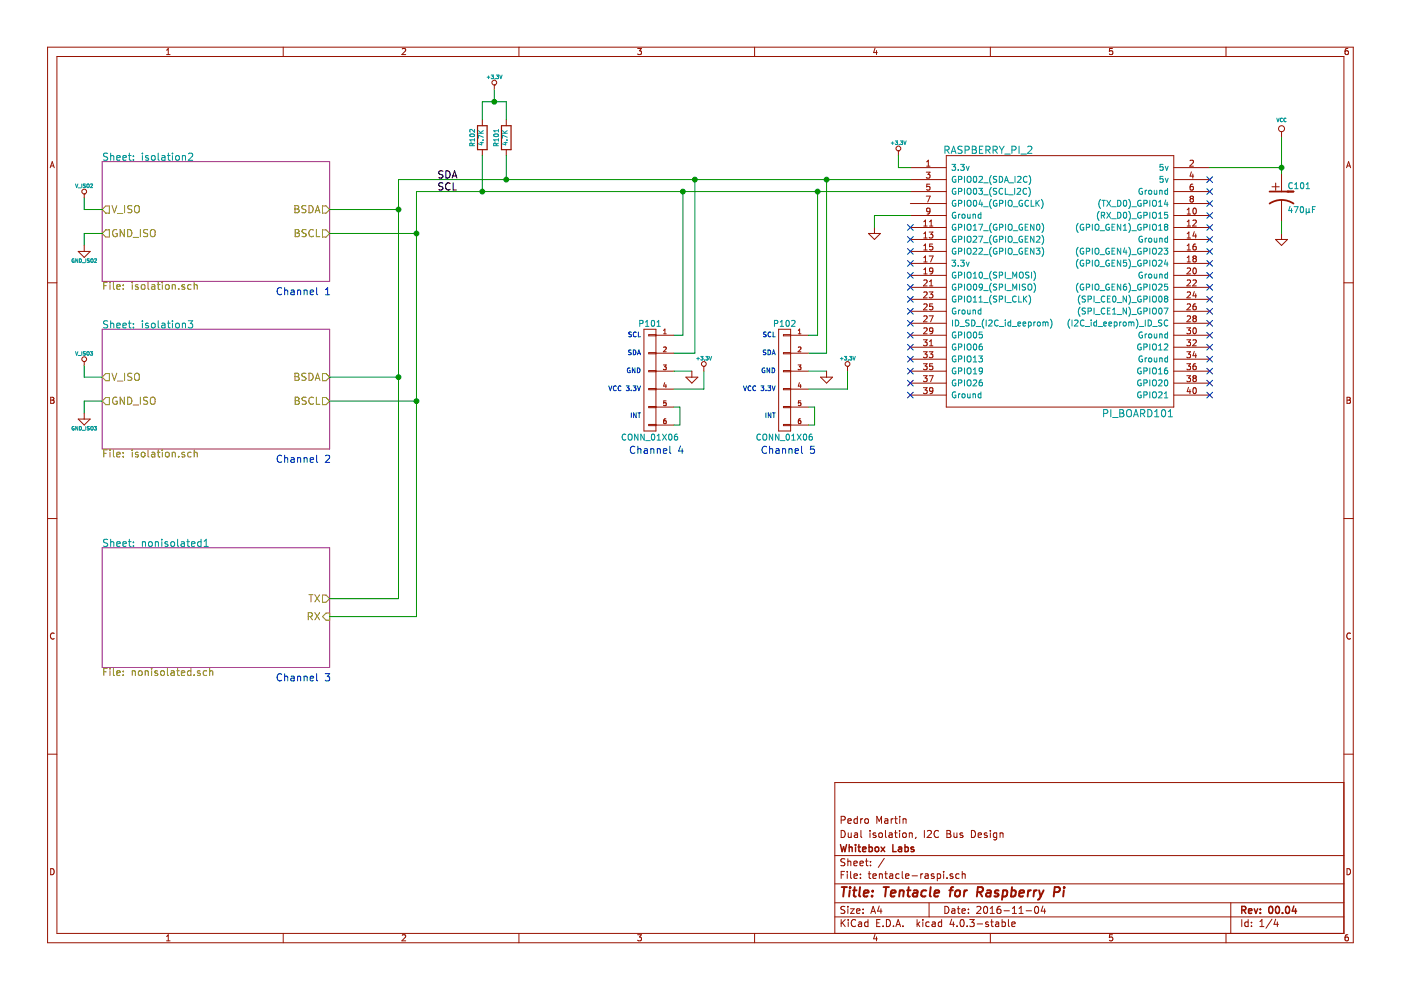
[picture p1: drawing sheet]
EESchema Schematic File Version 2
LIBS:tentacle-raspi
LIBS:tentacle-raspi-cache
EELAYER 26 0
EELAYER END
$Descr A4 11693 8268
encoding utf-8
Sheet 1 4
Title "Tentacle for Raspberry Pi"
Date "2016-11-04"
Rev "00.04"
Comp "Whitebox Labs"
Comment1 "Dual isolation, I2C Bus Design"
Comment2 "Pedro Martin"
Comment3 ""
Comment4 ""
$EndDescr
$Comp
L GND #PWR01
U 1 1
P 10700 1950
F 0 "#PWR01" H 10700 1950 30  0001 C CNN
F 1 "GND" H 10700 1880 30  0001 C CNN
F 2 "" H 10700 1950 60  0000 C CNN
F 3 "" H 10700 1950 60  0000 C CNN
	1    10700 1950
	1    0    0    -1  
$EndComp
$Comp
L R R102
U 1 1
P 4025 1150
F 0 "R102" V 4105 1150 40  0000 C CNN
F 1 "4.7K" V 4032 1151 40  0000 C CNN
F 2 "temp_terminal:WL-SM0805R" V 3955 1150 30  0001 C CNN
F 3 "~" H 4025 1150 30  0000 C CNN
	1    4025 1150
	-1   0    0    1   
$EndComp
$Comp
L R R101
U 1 1
P 4225 1150
F 0 "R101" V 4305 1150 40  0000 C CNN
F 1 "4.7K" V 4232 1151 40  0000 C CNN
F 2 "temp_terminal:WL-SM0805R" V 4155 1150 30  0001 C CNN
F 3 "~" H 4225 1150 30  0000 C CNN
	1    4225 1150
	-1   0    0    1   
$EndComp
$Comp
L VCC #PWR02
U 1 1
P 10700 1150
F 0 "#PWR02" H 10700 1250 30  0001 C CNN
F 1 "VCC" H 10700 1300 30  0000 C CNN
F 2 "" H 10700 1150 60  0000 C CNN
F 3 "" H 10700 1150 60  0000 C CNN
	1    10700 1150
	1    0    0    -1  
$EndComp
$Comp
L CP1 C101
U 1 1
P 10700 1650
F 0 "C101" H 10750 1750 50  0000 L CNN
F 1 "470µF" H 10750 1550 50  0000 L CNN
F 2 "temp_terminal:WL-CASE-X-2917" H 10700 1650 60  0001 C CNN
F 3 "~" H 10700 1650 60  0000 C CNN
	1    10700 1650
	1    0    0    -1  
$EndComp
$Comp
L GND #PWR03
U 1 1
P 7300 1900
F 0 "#PWR03" H 7300 1900 30  0001 C CNN
F 1 "GND" H 7300 1830 30  0001 C CNN
F 2 "" H 7300 1900 60  0000 C CNN
F 3 "" H 7300 1900 60  0000 C CNN
	1    7300 1900
	1    0    0    -1  
$EndComp
$Comp
L RASPBERRY_PI_2 PI_BOARD101
U 1 1
P 8850 2300
F 0 "PI_BOARD101" H 9500 1150 60  0000 C CNN
F 1 "RASPBERRY_PI_2" H 8250 3350 60  0000 C CNN
F 2 "temp_terminal:WL-40pin_snk" H 8300 2400 60  0001 C CNN
F 3 "" H 8300 2400 60  0000 C CNN
	1    8850 2300
	1    0    0    -1  
$EndComp
NoConn ~ 10100 1500
NoConn ~ 10100 1900
NoConn ~ 10100 2000
NoConn ~ 10100 2100
NoConn ~ 10100 2200
NoConn ~ 10100 2300
NoConn ~ 10100 2400
NoConn ~ 10100 2500
NoConn ~ 10100 2600
NoConn ~ 10100 2700
NoConn ~ 10100 2800
NoConn ~ 10100 2900
NoConn ~ 10100 3000
NoConn ~ 10100 3100
NoConn ~ 10100 3200
NoConn ~ 10100 3300
NoConn ~ 10100 1600
NoConn ~ 7600 1900
NoConn ~ 7600 2000
NoConn ~ 7600 2100
NoConn ~ 7600 2200
NoConn ~ 7600 2300
NoConn ~ 7600 2400
NoConn ~ 7600 2500
NoConn ~ 7600 2600
NoConn ~ 7600 2700
NoConn ~ 7600 2900
NoConn ~ 7600 3000
NoConn ~ 7600 3100
NoConn ~ 7600 3200
NoConn ~ 7600 3300
$Comp
L +3,3V #PWR04
U 1 1
P 7500 1300
F 0 "#PWR04" H 7500 1260 30  0001 C CNN
F 1 "+3,3V" H 7500 1410 30  0000 C CNN
F 2 "" H 7500 1300 60  0000 C CNN
F 3 "" H 7500 1300 60  0000 C CNN
	1    7500 1300
	1    0    0    -1  
$EndComp
$Comp
L +3,3V #PWR05
U 1 1
P 4125 750
F 0 "#PWR05" H 4125 710 30  0001 C CNN
F 1 "+3,3V" H 4125 860 30  0000 C CNN
F 2 "" H 4125 750 60  0000 C CNN
F 3 "" H 4125 750 60  0000 C CNN
	1    4125 750 
	1    0    0    -1  
$EndComp
Wire Wire Line
	7600 1800 7300 1800
Wire Wire Line
	10700 1950 10700 1850
Connection ~ 10700 1400
Wire Wire Line
	10700 1150 10700 1450
Wire Wire Line
	7600 1400 7500 1400
Wire Wire Line
	3475 1600 7600 1600
Connection ~ 4125 850 
Wire Wire Line
	4125 850  4125 750 
Wire Wire Line
	4225 850  4225 1000
Wire Wire Line
	4025 850  4225 850 
Wire Wire Line
	4025 850  4025 1000
Text Notes 6475 3275 2    40   ~ 0
VCC 3.3V
Text Notes 6475 3125 2    40   ~ 0
GND
NoConn ~ 7600 2800
$Sheet
S 850  1350 1900 1000
U 581CD1DC
F0 "isolation2" 60
F1 "isolation.sch" 60
F2 "BSDA" O R 2750 1750 60 
F3 "BSCL" O R 2750 1950 60 
F4 "V_ISO" O L 850 1750 60 
F5 "GND_ISO" O L 850 1950 60 
$EndSheet
$Sheet
S 850  2750 1900 1000
U 581D2B43
F0 "isolation3" 60
F1 "isolation.sch" 60
F2 "BSDA" O R 2750 3150 60 
F3 "BSCL" O R 2750 3350 60 
F4 "V_ISO" O L 850 3150 60 
F5 "GND_ISO" O L 850 3350 60 
$EndSheet
$Sheet
S 850  4575 1900 1000
U 581D467C
F0 "nonisolated1" 60
F1 "nonisolated.sch" 60
F2 "TX" O R 2750 5000 60 
F3 "RX" I R 2750 5150 60 
$EndSheet
Wire Wire Line
	2750 1750 3325 1750
Connection ~ 3325 1750
Wire Wire Line
	3325 3150 2750 3150
Connection ~ 3325 3150
Connection ~ 3475 3350
Connection ~ 3475 1950
Wire Wire Line
	4025 1300 4025 1600
Connection ~ 4025 1600
Wire Wire Line
	4225 1300 4225 1500
Connection ~ 4225 1500
Wire Wire Line
	7300 1800 7300 1900
Wire Wire Line
	7500 1400 7500 1300
Wire Wire Line
	10700 1400 10100 1400
Wire Wire Line
	850  1750 700  1750
Wire Wire Line
	700  1750 700  1650
Wire Wire Line
	850  1950 700  1950
Wire Wire Line
	700  1950 700  2050
Wire Wire Line
	850  3150 700  3150
Wire Wire Line
	700  3150 700  3050
Wire Wire Line
	850  3350 700  3350
Wire Wire Line
	700  3350 700  3450
$Comp
L CONN_01X06 P102
U 1 1
P 6550 3175
F 0 "P102" H 6550 3650 50  0000 C CNN
F 1 "CONN_01X06" H 6550 2700 50  0000 C CNN
F 2 "temp_terminal:WL-PINH_1X6_snk" H 6550 3375 50  0001 C CNN
F 3 "" H 6550 3375 50  0000 C CNN
	1    6550 3175
	-1   0    0    -1  
$EndComp
Wire Wire Line
	6750 3100 6900 3100
$Comp
L GND #PWR06
U 1 1
P 6900 3100
F 0 "#PWR06" H 6900 3100 30  0001 C CNN
F 1 "GND" H 6900 3030 30  0001 C CNN
F 2 "" H 6900 3100 60  0000 C CNN
F 3 "" H 6900 3100 60  0000 C CNN
	1    6900 3100
	-1   0    0    -1  
$EndComp
Wire Wire Line
	6750 2800 6825 2800
Wire Wire Line
	6825 2800 6825 1600
Wire Wire Line
	6750 2950 6900 2950
Wire Wire Line
	6900 2950 6900 1500
Wire Wire Line
	6750 3250 7075 3250
Wire Wire Line
	7075 3250 7075 3100
Wire Wire Line
	6750 3400 6800 3400
Wire Wire Line
	6800 3400 6800 3550
Wire Wire Line
	6800 3550 6750 3550
Text Notes 6475 2975 2    40   ~ 0
SDA
Text Notes 6475 2825 2    40   ~ 0
SCL\n
Text Notes 6475 3500 2    40   ~ 0
INT
$Comp
L V_ISO2 #PWR_ISO07
U 1 1
P 700 1650
F 0 "#PWR_ISO07" H 700 1750 30  0001 C CNN
F 1 "V_ISO2" H 700 1750 30  0000 C CNN
F 2 "" H 700 1650 60  0000 C CNN
F 3 "" H 700 1650 60  0000 C CNN
	1    700  1650
	1    0    0    -1  
$EndComp
$Comp
L V_ISO3 #PWR_ISO08
U 1 1
P 700 3050
F 0 "#PWR_ISO08" H 700 3150 30  0001 C CNN
F 1 "V_ISO3" H 700 3150 30  0000 C CNN
F 2 "" H 700 3050 60  0000 C CNN
F 3 "" H 700 3050 60  0000 C CNN
	1    700  3050
	1    0    0    -1  
$EndComp
$Comp
L GND_ISO2 #PWR09
U 1 1
P 700 2050
F 0 "#PWR09" H 700 1800 50  0001 C CNN
F 1 "GND_ISO2" H 700 1925 30  0000 C CNN
F 2 "" H 700 2050 50  0000 C CNN
F 3 "" H 700 2050 50  0000 C CNN
	1    700  2050
	1    0    0    -1  
$EndComp
$Comp
L GND_ISO3 #PWR010
U 1 1
P 700 3450
F 0 "#PWR010" H 700 3200 50  0001 C CNN
F 1 "GND_ISO3" H 700 3325 30  0000 C CNN
F 2 "" H 700 3450 50  0000 C CNN
F 3 "" H 700 3450 50  0000 C CNN
	1    700  3450
	1    0    0    -1  
$EndComp
Text Label 3650 1500 0    60   ~ 0
SDA
Text Label 3650 1600 0    60   ~ 0
SCL
Wire Wire Line
	3325 5000 2750 5000
Wire Wire Line
	3475 5150 2750 5150
Text Notes 5350 3275 2    40   ~ 0
VCC 3.3V
Text Notes 5350 3125 2    40   ~ 0
GND
$Comp
L CONN_01X06 P101
U 1 1
P 5425 3175
F 0 "P101" H 5425 3650 50  0000 C CNN
F 1 "CONN_01X06" H 5425 2700 50  0000 C CNN
F 2 "temp_terminal:WL-PINH_1X6_snk" H 5425 3375 50  0001 C CNN
F 3 "" H 5425 3375 50  0000 C CNN
	1    5425 3175
	-1   0    0    -1  
$EndComp
Wire Wire Line
	5625 3100 5775 3100
$Comp
L GND #PWR011
U 1 1
P 5775 3100
F 0 "#PWR011" H 5775 3100 30  0001 C CNN
F 1 "GND" H 5775 3030 30  0001 C CNN
F 2 "" H 5775 3100 60  0000 C CNN
F 3 "" H 5775 3100 60  0000 C CNN
	1    5775 3100
	-1   0    0    -1  
$EndComp
Wire Wire Line
	5875 3250 5875 3100
Wire Wire Line
	5625 3400 5675 3400
Wire Wire Line
	5675 3400 5675 3550
Wire Wire Line
	5675 3550 5625 3550
Text Notes 5350 2975 2    40   ~ 0
SDA
Text Notes 5350 2825 2    40   ~ 0
SCL
Text Notes 5350 3500 2    40   ~ 0
INT
Connection ~ 6825 1600
Connection ~ 6900 1500
Wire Wire Line
	3325 1500 3325 5000
Wire Wire Line
	3325 1500 7600 1500
Wire Wire Line
	3475 1600 3475 5150
Wire Wire Line
	5875 3250 5625 3250
Wire Wire Line
	3475 1950 2750 1950
Wire Wire Line
	3475 3350 2750 3350
$Comp
L +3,3V #PWR012
U 1 1
P 5875 3100
F 0 "#PWR012" H 5875 3060 30  0001 C CNN
F 1 "+3,3V" H 5875 3210 30  0000 C CNN
F 2 "" H 5875 3100 60  0000 C CNN
F 3 "" H 5875 3100 60  0000 C CNN
	1    5875 3100
	1    0    0    -1  
$EndComp
$Comp
L +3,3V #PWR013
U 1 1
P 7075 3100
F 0 "#PWR013" H 7075 3060 30  0001 C CNN
F 1 "+3,3V" H 7075 3210 30  0000 C CNN
F 2 "" H 7075 3100 60  0000 C CNN
F 3 "" H 7075 3100 60  0000 C CNN
	1    7075 3100
	1    0    0    -1  
$EndComp
NoConn ~ 10100 1700
NoConn ~ 10100 1800
Wire Wire Line
	5625 2800 5700 2800
Wire Wire Line
	5700 2800 5700 1600
Connection ~ 5700 1600
Wire Wire Line
	5625 2950 5800 2950
Wire Wire Line
	5800 2950 5800 1500
Connection ~ 5800 1500
Text Notes 2300 2475 0    60   ~ 0
Channel 1
Text Notes 2300 3875 0    60   ~ 0
Channel 2
Text Notes 2300 5700 0    60   ~ 0
Channel 3
Text Notes 5250 3800 0    60   ~ 0
Channel 4
Text Notes 6350 3800 0    60   ~ 0
Channel 5
$EndSCHEMATC
